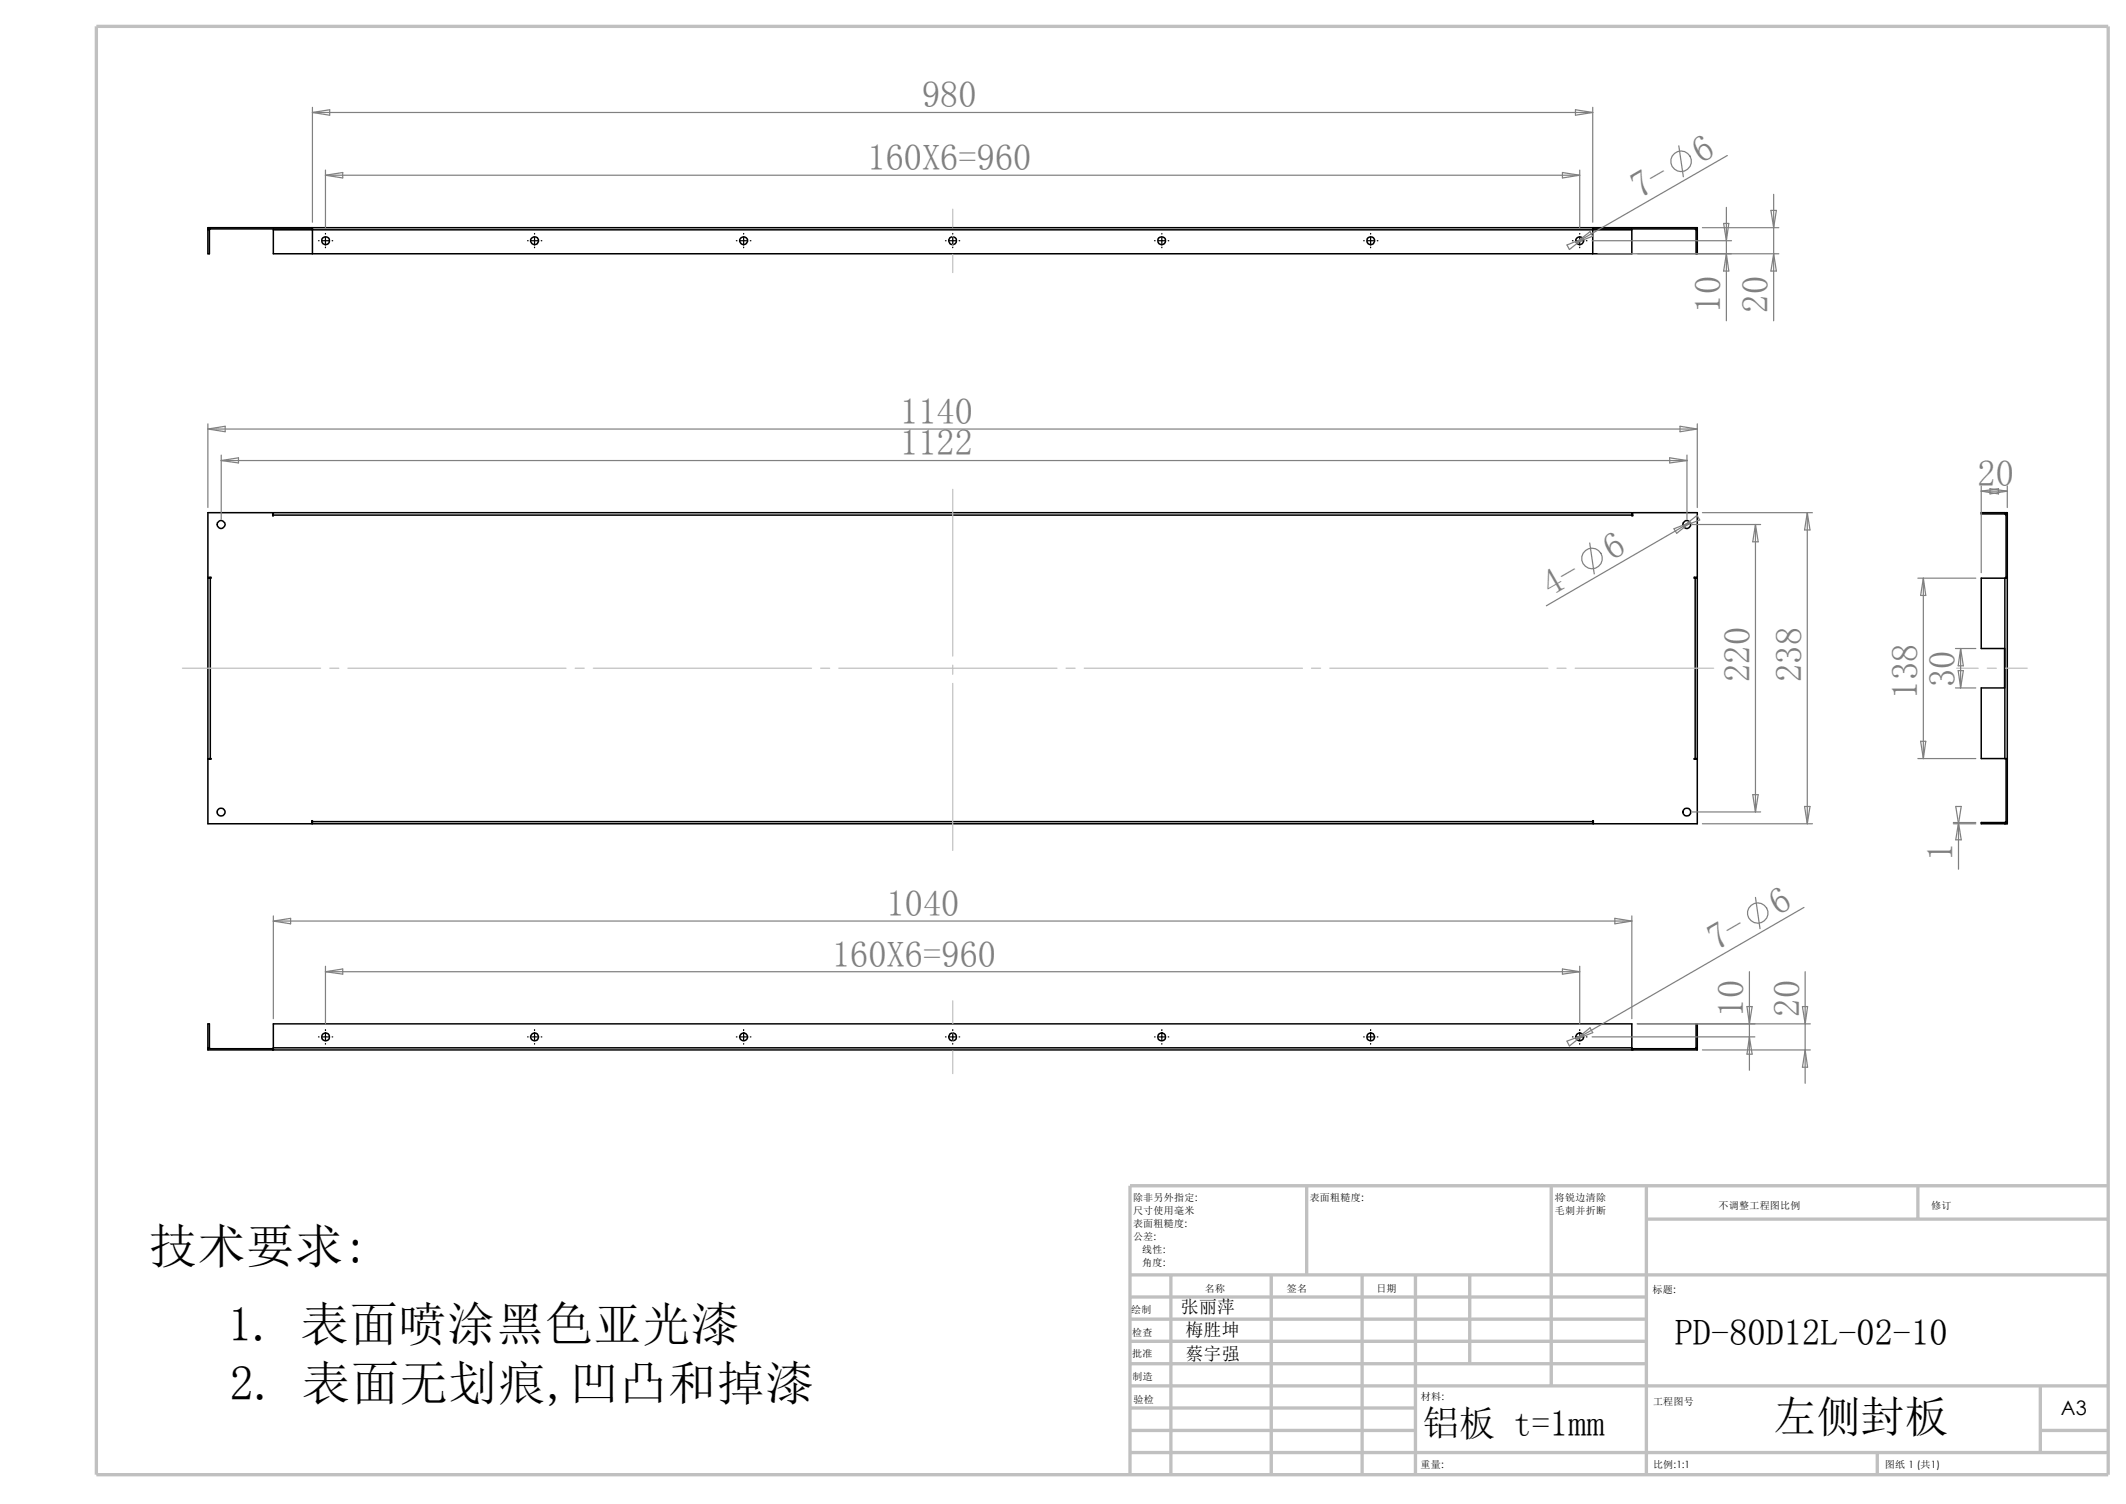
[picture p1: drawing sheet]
<svg xmlns="http://www.w3.org/2000/svg" width="297mm" height="210mm" viewBox="0 0 297 210" stroke-linecap="round" stroke-linejoin="round" font-family="sans-serif">
<g fill="none" stroke="#c0c0c0" stroke-width=".47">
<path d="M13.5 3.7h281v202.2h-281zM157.9 178h136.6M163.6 178v27.9M177.6 178v27.9M182.5 165.6v12.4M190.3 178v27.9M197.7 178v27.9M205.3 178v12.4M216.7 165.6v27.9M230 170.2h64.5M230 165.6v40.3M267.9 165.6v4.6"/>
<path d="M294.5 165.6h-136.6v40.3M157.9 199.7h39.8M157.9 193.5h136.6M157.9 196.6h39.8M157.9 181.1h72.1M157.9 184.2h72.1M157.9 187.3h72.1M157.9 190.4h72.1M285 199.7h9.5M285 193.5v9.3M157.9 202.8h136.6M262.3 202.8v3.1"/>
</g>
<g fill="none" stroke="#000" stroke-width=".21">
<path d="M29 32.1v3.3h.3v-3.3M29 32.1h.3M29.1 32l-.1 .1M29.4 32l-.1 .1M38.2 32v.1M38.2 32.1v3.3h189.8v-3.3M38.2 32.1h189.8M43.6 31.8v.2M43.6 31.8v3.6M43.6 32h-14.6v-.2h208.1v.2h-14.6M222.5 31.8v3.6M222.6 31.8v.2"/>
<path d="M228 32v.1M236.8 32l.1 .1M236.9 32.1v3.3h.2v-3.3M236.9 32.1h.2M237.1 32v.1M38.2 71.9v-.3h189.8v.3M38.2 71.9l-.1 .1v-.4h-9.1v9h.5v.1h-.1M38.2 71.9h189.8M228 71.9v.1h.1v-.4h9v9h-.4v.1h.1M280.1 71.6h.1M280.1 71.8l.1 .1M280.1 71.6h-3.3v.2h3.3"/>
<path d="M280.1 71.6v.2M29.4 80.7h-.4v25.2h.4M29.4 80.7v25.2M236.8 80.7h.3v25.2h-.3M236.8 80.7v25.2M280.1 80.7h.3M280.1 80.7h-3.3v9.9h3.2v5.5h-3.2v9.8h3.3M280.1 80.7v25.2M280.2 80.7v-9.1h.2v43.4h-.2v-9.1M280.2 80.6h.2M29.4 105.9l.1 .1h-.5v9h14.6v-.4v.1M43.6 114.7v.3h178.9v-.3"/>
<path d="M43.6 114.7h178.9M236.8 105.9h-.1v.1h.4v9h-14.5v-.4h-.1v.1M280.1 105.9h.3M280.1 114.9h-3.3v.1h3.3M280.1 114.9v.1M280.2 114.7l-.1 .2M280.2 115h-.1M280.2 106h.2M29 146.3l.1 .1M29 146.3v-3.3h.3v3.3M29 146.3h.3M29.3 146.3l.1 .1"/>
<path d="M38.1 146.4v.2M38.2 146.3v.3M38.2 146.3v-3.3h189.8v3.3M38.2 146.3h189.8M38.2 146.4h-9.2v.2h208.1v-.2h-9.1M228 146.3v.3M228.1 146.4v.2M236.9 146.3l-.1 .1M236.9 146.3v-3.3h.2v3.3M236.9 146.3h.2M237.1 146.3v.1"/>
<circle cx="45.5" cy="33.6" r=".56"/>
<circle cx="74.7" cy="33.6" r=".55"/>
<circle cx="103.9" cy="33.6" r=".55"/>
<circle cx="133.1" cy="33.6" r=".55"/>
<circle cx="162.3" cy="33.6" r=".56"/>
<circle cx="191.5" cy="33.6" r=".55"/>
<circle cx="220.7" cy="33.6" r=".55"/>
<circle cx="30.9" cy="73.2" r=".54"/>
<circle cx="235.7" cy="73.2" r=".54"/>
<circle cx="30.9" cy="113.4" r=".55"/>
<circle cx="235.7" cy="113.4" r=".55"/>
<circle cx="45.5" cy="144.8" r=".56"/>
<circle cx="74.7" cy="144.8" r=".55"/>
<circle cx="103.9" cy="144.8" r=".55"/>
<circle cx="133.1" cy="144.8" r=".55"/>
<circle cx="162.3" cy="144.8" r=".56"/>
<circle cx="191.5" cy="144.8" r=".55"/>
<circle cx="220.7" cy="144.8" r=".55"/>
</g>
<g fill="none" stroke="#c0c0c0" stroke-width=".17">
<path d="M133.1 29.2v2.5M133.1 33v1.2M133.1 35.5v2.6M133.1 68.3v23.3M25.5 93.3h19.3M46.1 93.3h1.2M48.6 93.3h30.5M80.3 93.3h1.3M82.9 93.3h30.5M114.6 93.3h1.3M117.2 93.3h30.5M133.1 92.9v1.2"/>
<path d="M133.1 95.4v23.3M148.9 93.3h1.3M151.5 93.3h30.4M183.2 93.3h1.3M185.8 93.3h30.4M217.5 93.3h1.3M220 93.3h19.4M273.3 93.3h3.1M277.6 93.3h1.3M280.2 93.3h3M133.1 139.7v3.2M133.1 144.2v1.3"/>
<path d="M133.1 146.7v3.2"/>
</g>
<g fill="none" stroke="#808080" stroke-width=".17">
<path d="M43.6 15.7l2.5-.4v.8zM43.6 15.7h178.9M43.6 15v16M220.1 15.3l2.4 .4-2.4 .4zM222.5 15v16M45.5 23.7v8.2M45.5 24.5l2.4-.4v.7zM45.5 24.5h175.2M218.3 24.1l2.4 .4-2.4 .3zM218.9 34.2l2.2-.9-1.9 1.5zM220.2 33.9l1.9-1.6 .4 .7zM220.7 23.7v8.2"/>
<path d="M221.1 33.3l-.9 .6M222.4 33.6h19.5M223.2 35.4h25.3M234.5 20.4l.7 4.3M237.8 31.8h10.7M240.8 31.2h.7l-.3 2.4zM241.2 35.4l.3 2.4h-.7zM241.2 29v15.8M241.3 21.7l-20.2 11.6M247.4 29.4h.8l-.4 2.4zM247.8 35.4l.4 2.4h-.8zM247.8 27.1v17.7"/>
<path d="M29 59.2v11.7M29 59.9h208.1M29 59.9l2.5-.4v.8zM234.7 59.5l2.4 .4-2.4 .4zM237.1 59.2v11.7M30.9 63.5v9M30.9 64.3h204.8M30.9 64.3l2.4-.4v.7zM222.1 75.8l.6 4.3M233.3 63.9l2.4 .4-2.4 .3zM233.8 73.8l2.3-.9-1.9 1.6zM235.2 73.5l-19.2 11.1"/>
<path d="M235.2 73.5l1.9-1.5 .3 .6zM235.7 63.5v9M236.1 72.9l-.9 .6M236.4 73.2h9.6M237.8 71.6h15.4M245.2 73.2l.4 2.4h-.7zM245.2 73.2v40.2M252.5 71.6l.4 2.4h-.8zM252.5 71.6v43.4M276.8 68.6l2.4-.4v.8zM276.8 68.6h3.6M276.8 67.9v12.1"/>
<path d="M278 68.2l2.4 .4-2.4 .4zM280.4 67.9v3M267.9 80.7h8.1M268.7 80.7l.3 2.4h-.7zM268.7 80.7v25.2M273.2 96.1h2.8M273.2 90.6h2.8M273.6 93.6h.7l-.4 2.5zM273.9 90.6v5.5M273.9 90.6l.4 2.4h-.7zM236.4 113.4h9.6M237.8 115h15.4"/>
<path d="M244.9 111h.7l-.4 2.4zM252.1 112.6h.8l-.4 2.4zM267.9 105.9h8.1M268.3 103.5h.7l-.3 2.4zM272.9 115h3.1M272.9 114.9h3.1M273.2 112.6h.8l-.4 2.4zM273.6 114.9v6.5M273.6 114.9l.4 2.4h-.8zM38.2 128.6l2.4-.4v.8zM38.2 127.9v14.3M38.2 128.6h189.8"/>
<path d="M45.5 134.9v8.1M45.5 135.7h175.2M45.5 135.7l2.4-.4v.7zM218.3 135.3l2.4 .4-2.4 .3zM220.7 134.9v8.1M225.6 128.2l2.4 .4-2.4 .4zM228 127.9v14.3M244.4 135.7v13.7M245.2 125.3l.7 4.4M252 126.7l-30.9 17.8M252.2 135.7v15.6M218.9 145.4l2.2-.9-1.9 1.5z"/>
<path d="M220.2 145.1l1.9-1.6 .4 .7zM221.1 144.5l-.9 .6M222.4 144.8h22.8M228.7 143h24.2M237.8 146.6h15.1M244.1 140.5h.7l-.4 2.5zM244.4 144.8l.4 2.4h-.7zM251.8 140.5h.7l-.3 2.5zM252.2 146.6l.3 2.4h-.7z"/>
<circle cx="234.8" cy="22.5" r="1.44"/>
<circle cx="222.4" cy="78" r="1.44"/>
<circle cx="245.6" cy="127.5" r="1.43"/>
</g>
<g fill="none" stroke="#000" stroke-width=".17">
<path d="M44.5 33.6h.1M45 33.6h.9M45.5 32.6v.1M45.5 33.1v.9M45.5 34.5v.1M46.4 33.6h.1M73.7 33.6h.1M74.2 33.6h.9M74.7 32.6v.1M74.7 33.1v.9M74.7 34.5v.1M75.6 33.6h.1"/>
<path d="M102.9 33.6h.1M103.4 33.6h1M103.9 32.6v.1M103.9 33.1v.9M103.9 34.5v.1M104.8 33.6h.1M132.1 33.6h.1M132.6 33.6h1M133.1 32.6v.1M133.1 33.1v.9M133.1 34.5v.1M134 33.6h.1"/>
<path d="M161.3 33.6h.1M161.8 33.6h.9M162.3 32.6v.1M162.3 33.1v.9M162.3 34.5v.1M163.2 33.6h.1M190.5 33.6h.1M191.1 33.6h.8M191.5 32.6v.1M191.5 33.1v.9M191.5 34.5v.1M192.4 33.6h.1"/>
<path d="M219.7 33.6h.1M220.2 33.6h.9M220.7 32.6v.1M220.7 33.1v.9M220.7 34.5v.1M221.6 33.6h.1M44.5 144.8h.1M45 144.8h.9M45.5 143.8v.1M45.5 144.3v.9M45.5 145.7v.1M46.4 144.8h.1"/>
<path d="M73.7 144.8h.1M74.2 144.8h.9M74.7 143.8v.1M74.7 144.3v.9M74.7 145.7v.1M75.6 144.8h.1M102.9 144.8h.1M103.4 144.8h1M103.9 143.8v.1M103.9 144.3v.9M103.9 145.7v.1M104.8 144.8h.1"/>
<path d="M132.1 144.8h.1M132.6 144.8h1M133.1 143.8v.1M133.1 144.3v.9M133.1 145.7v.1M134 144.8h.1M161.3 144.8h.1M161.8 144.8h.9M162.3 143.8v.1M162.3 144.3v.9M162.3 145.7v.1M163.2 144.8h.1"/>
<path d="M190.5 144.8h.1M191.1 144.8h.8M191.5 143.8v.1M191.5 144.3v.9M191.5 145.7v.1M192.4 144.8h.1M219.7 144.8h.1M220.2 144.8h.9M220.7 143.8v.1M220.7 144.3v.9M220.7 145.7v.1M221.6 144.8h.1"/>
</g>
<g font-size="6.7">
<text x="20.8" y="176.4">技术要求:</text>
<text x="31.9" y="187.2">1. 表面喷涂黑色亚光漆</text>
<text x="32.1" y="195.5">2. 表面无划痕,凹凸和掉漆</text>
</g>
<text font-size="6.1" x="247.8" y="199.9">左侧封板</text>
<g font-size="5.1" fill="#808080">
<text x="128.8" y="15">980</text>
<text x="121.2" y="23.7">160X6=960</text>
<text x="237.7" y="22.9" transform="rotate(-30 237.7 22.9)">6</text>
<text x="229.1" y="27.8" transform="rotate(-30 229.1 27.8)">7-</text>
<text x="240.4" y="43.6" transform="rotate(-90 240.4 43.6)">10</text>
<text x="247" y="43.6" transform="rotate(-90 247 43.6)">20</text>
<text x="125.8" y="59.2">1140</text>
<text x="125.8" y="63.6">1122</text>
<text x="276.3" y="67.9">20</text>
<text x="216.6" y="83.3" transform="rotate(-30 216.6 83.3)">4-</text>
<text x="225.2" y="78.3" transform="rotate(-30 225.2 78.3)">6</text>
<text x="244.4" y="95.2" transform="rotate(-90 244.4 95.2)">220</text>
<text x="251.7" y="95.2" transform="rotate(-90 251.7 95.2)">238</text>
<text x="273.1" y="95.9" transform="rotate(-90 273.1 95.9)">30</text>
<text x="267.9" y="97.5" transform="rotate(-90 267.9 97.5)">138</text>
<text x="272.8" y="120.2" transform="rotate(-90 272.8 120.2)">1</text>
<text x="123.9" y="127.9">1040</text>
<text x="248.4" y="127.8" transform="rotate(-30 248.4 127.8)">6</text>
<text x="116.2" y="135">160X6=960</text>
<text x="239.8" y="132.8" transform="rotate(-30 239.8 132.8)">7-</text>
<text x="243.6" y="141.9" transform="rotate(-90 243.6 141.9)">10</text>
<text x="251.4" y="141.9" transform="rotate(-90 251.4 141.9)">20</text>
</g>
<g font-size="5.1">
<text x="234" y="187.8">PD-80D12L-02-10</text>
<text x="198.7" y="200.4">铝板 t=1mm</text>
</g>
<text font-size="2.8" x="287.9" y="197.6">A3</text>
<g font-size="2.5">
<text x="165" y="183.3">张丽萍</text>
<text x="165.6" y="189.8">蔡宇强</text>
<text x="165.6" y="186.5">梅胜坤</text>
</g>
<g font-size="1.4">
<text x="158.3" y="167.7">除非另外指定:</text>
<text x="183" y="167.7">表面粗糙度:</text>
<text x="217.2" y="167.6">将锐边清除</text>
<text x="158.3" y="169.5">尺寸使用毫米</text>
<text x="158.3" y="171.4">表面粗糙度:</text>
<text x="158.3" y="173.2">公差:</text>
<text x="217.2" y="169.5">毛刺并折断</text>
<text x="240.1" y="168.7">不调整工程图比例</text>
<text x="269.8" y="168.9">修订</text>
<text x="159.6" y="176.8">角度:</text>
<text x="159.6" y="175">线性:</text>
<text x="158" y="183.4">绘制</text>
<text x="168.3" y="180.4">名称</text>
<text x="179.8" y="180.4">签名</text>
<text x="192.3" y="180.4">日期</text>
<text x="230.8" y="180.6">标题:</text>
<text x="158.2" y="189.5">批准</text>
<text x="158.2" y="186.5">检查</text>
<text x="158.2" y="192.7">制造</text>
<text x="158.4" y="195.9">验检</text>
<text x="198.5" y="195.4">材料:</text>
<text x="230.9" y="196.2">工程图号</text>
<text x="198.5" y="204.9">重量:</text>
<text x="230.9" y="204.9">比例:1:1</text>
<text x="263.3" y="204.9">图纸 1 (共1)</text>
</g>
</svg>
